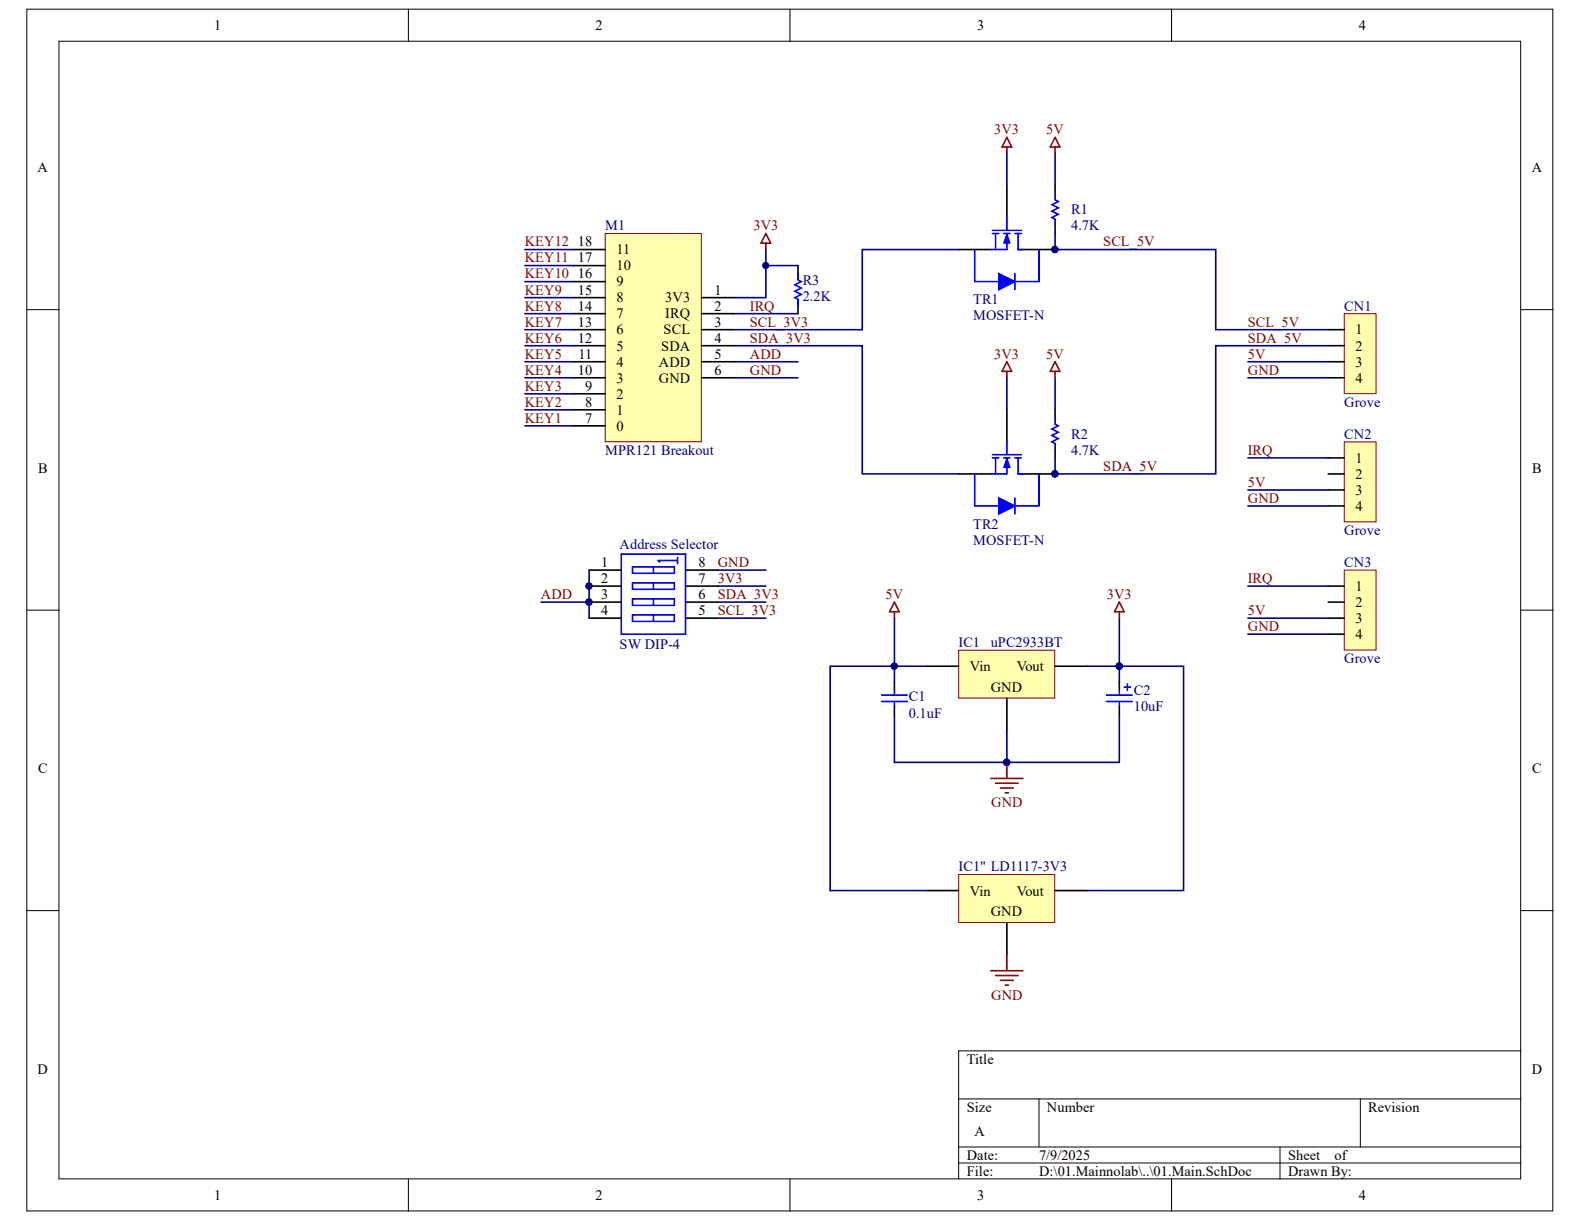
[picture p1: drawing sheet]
# Altium project Main.PrjPcb
1 sheet, 14 parts. Net scope: global (net labels, ports and power ports of the same name join across sheets).
Board file: 00.Main.PcbDoc

## Sheet 01.Main.SchDoc
size A

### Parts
Address_Selector  SW DIP-4  [DIP-8]
C1  0.1uF  [Cap NP 5mm]
C2  10uF  [Cap 5mm]
CN1  Grove  [Grove-4P-180D]
CN2  Grove  [Grove-4P-180D]
CN3  Grove  [Grove-4P-180D]
IC1  uPC2933BT  [D2PAK_M]
IC1"  LD1117-3V3  [sot223_M]
M1  MPR121 Breakout  [MPR121 Breakout]
R1  4.7K  [Res 1/4W]
R2  4.7K  [Res 1/4W]
R3  2.2K  [0805]
TR1  MOSFET-N  [to-92]
TR2  MOSFET-N  [to-92]

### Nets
3V3: Address_Selector.7(B2) C2.1 IC1.Vout IC1".Vout M1.1(3V3) R3.2 TR1.2(G) TR2.2(G)
5V: C1.2 CN1.3 CN2.3 CN3.3 IC1.Vin IC1".Vin R1.2 R2.2
GND: Address_Selector.8(B1) C1.1 C2.2 CN1.4 CN2.4 CN3.4 IC1.GND IC1".GND M1.6(GND)
ADD: Address_Selector.1(A1) Address_Selector.2(A2) Address_Selector.3(A3) Address_Selector.4(A4) M1.5(ADD)
IRQ: CN2.1 CN3.1 M1.2(IRQ) R3.1
KEY1: M1.7(0)
KEY2: M1.8(1)
KEY3: M1.9(2)
KEY4: M1.10(3)
KEY5: M1.11(4)
KEY6: M1.12(5)
KEY7: M1.13(6)
KEY8: M1.14(7)
KEY9: M1.15(8)
KEY10: M1.16(9)
KEY11: M1.17(10)
KEY12: M1.18(11)
SCL_3V3: Address_Selector.5(B4) M1.3(SCL) TR1.1(S)
SCL_5V: CN1.1 R1.1 TR1.3(D)
SDA_3V3: Address_Selector.6(B3) M1.4(SDA) TR2.1(S)
SDA_5V: CN1.2 R2.1 TR2.3(D)

Not connected (* = marked no-connect by the designer): CN2 2; CN3 2
